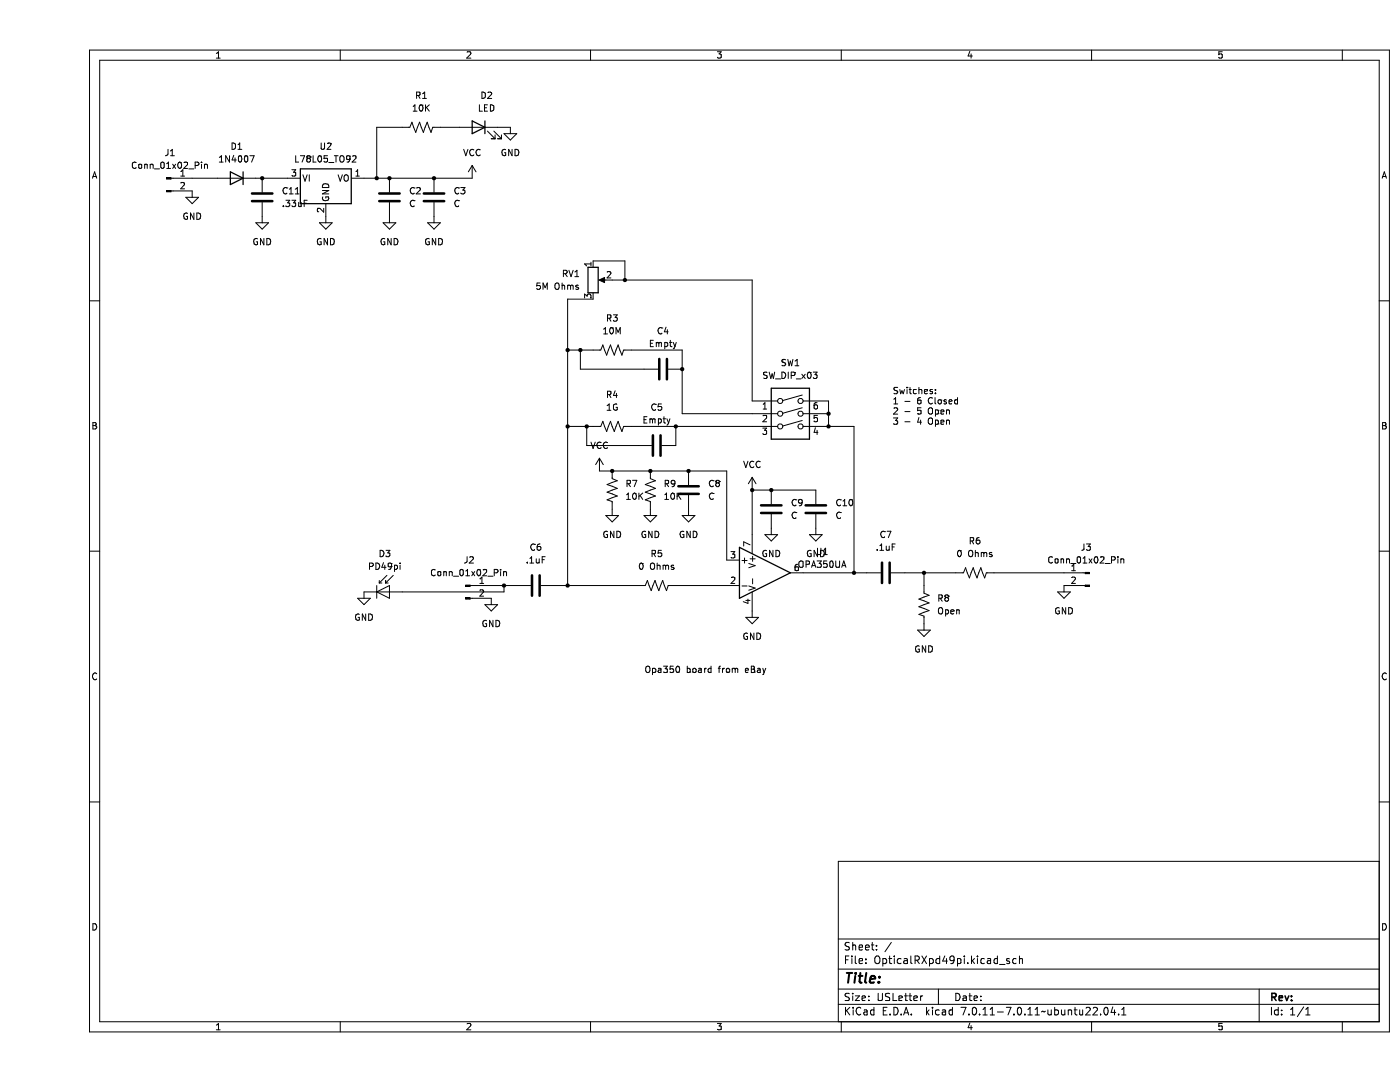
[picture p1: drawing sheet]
(kicad_sch (version 20230121) (generator eeschema)

 (paper "USLetter")

 (lib_symbols
  (symbol "Amplifier_Operational:OPA356xxD" (pin_names (offset 0.127)) (in_bom yes) (on_board yes)
   (property "Reference" "U" (at 0 6.35 0) (effects (font (size 1.27 1.27)) (justify left)))
   (property "Value" "OPA356xxD" (at 0 3.81 0) (effects (font (size 1.27 1.27)) (justify left)))
   (property "Footprint" "Package_SO:SOIC-8_3.9x4.9mm_P1.27mm" (at -2.54 -5.08 0) (effects (font (size 1.27 1.27)) (justify left) hide))
   (property "Datasheet" "http://www.ti.com/lit/ds/symlink/opa356.pdf" (at 3.81 3.81 0) (effects (font (size 1.27 1.27)) hide))
   (symbol "OPA356xxD_0_1"
    (polyline (pts (xy -5.08 5.08) (xy 5.08 0) (xy -5.08 -5.08) (xy -5.08 5.08)) (stroke (width 0.254) (type default)) (fill (type background))))
   (symbol "OPA356xxD_1_1"
    (pin no_connect line (at -2.54 2.54 270) (length 2.54) hide (name "NC" (effects (font (size 1.27 1.27)))) (number "1" (effects (font (size 1.27 1.27)))))
    (pin input line (at -7.62 -2.54 0) (length 2.54) (name "-" (effects (font (size 1.27 1.27)))) (number "2" (effects (font (size 1.27 1.27)))))
    (pin input line (at -7.62 2.54 0) (length 2.54) (name "+" (effects (font (size 1.27 1.27)))) (number "3" (effects (font (size 1.27 1.27)))))
    (pin power_in line (at -2.54 -7.62 90) (length 3.81) (name "V-" (effects (font (size 1.27 1.27)))) (number "4" (effects (font (size 1.27 1.27)))))
    (pin no_connect line (at 0 2.54 270) (length 2.54) hide (name "NC" (effects (font (size 1.27 1.27)))) (number "5" (effects (font (size 1.27 1.27)))))
    (pin output line (at 7.62 0 180) (length 2.54) (name "~" (effects (font (size 1.27 1.27)))) (number "6" (effects (font (size 1.27 1.27)))))
    (pin power_in line (at -2.54 7.62 270) (length 3.81) (name "V+" (effects (font (size 1.27 1.27)))) (number "7" (effects (font (size 1.27 1.27)))))
    (pin no_connect line (at 0 -2.54 90) (length 2.54) hide (name "NC" (effects (font (size 1.27 1.27)))) (number "8" (effects (font (size 1.27 1.27)))))))
  (symbol "Connector:Conn_01x02_Pin" (pin_names (offset 1.016) hide) (in_bom yes) (on_board yes)
   (property "Reference" "J" (at 0 2.54 0) (effects (font (size 1.27 1.27))))
   (property "Value" "Conn_01x02_Pin" (at 0 -5.08 0) (effects (font (size 1.27 1.27))))
   (property "Footprint" "" (at 0 0 0) (effects (font (size 1.27 1.27)) hide))
   (property "Datasheet" "~" (at 0 0 0) (effects (font (size 1.27 1.27)) hide))
   (property "ki_locked" "" (at 0 0 0) (effects (font (size 1.27 1.27))))
   (symbol "Conn_01x02_Pin_1_1"
    (polyline (pts (xy 1.27 -2.54) (xy 0.8636 -2.54)) (stroke (width 0.1524) (type default)) (fill (type none)))
    (polyline (pts (xy 1.27 0) (xy 0.8636 0)) (stroke (width 0.1524) (type default)) (fill (type none)))
    (rectangle (start 0.8636 -2.413) (end 0 -2.667) (stroke (width 0.1524) (type default)) (fill (type outline)))
    (rectangle (start 0.8636 0.127) (end 0 -0.127) (stroke (width 0.1524) (type default)) (fill (type outline)))
    (pin passive line (at 5.08 0 180) (length 3.81) (name "Pin_1" (effects (font (size 1.27 1.27)))) (number "1" (effects (font (size 1.27 1.27)))))
    (pin passive line (at 5.08 -2.54 180) (length 3.81) (name "Pin_2" (effects (font (size 1.27 1.27)))) (number "2" (effects (font (size 1.27 1.27)))))))
  (symbol "Device:C" (pin_numbers hide) (pin_names (offset 0.254)) (in_bom yes) (on_board yes)
   (property "Reference" "C" (at 0.635 2.54 0) (effects (font (size 1.27 1.27)) (justify left)))
   (property "Value" "C" (at 0.635 -2.54 0) (effects (font (size 1.27 1.27)) (justify left)))
   (property "Footprint" "" (at 0.9652 -3.81 0) (effects (font (size 1.27 1.27)) hide))
   (property "Datasheet" "~" (at 0 0 0) (effects (font (size 1.27 1.27)) hide))
   (symbol "C_0_1"
    (polyline (pts (xy -2.032 -0.762) (xy 2.032 -0.762)) (stroke (width 0.508) (type default)) (fill (type none)))
    (polyline (pts (xy -2.032 0.762) (xy 2.032 0.762)) (stroke (width 0.508) (type default)) (fill (type none))))
   (symbol "C_1_1"
    (pin passive line (at 0 3.81 270) (length 2.794) (name "~" (effects (font (size 1.27 1.27)))) (number "1" (effects (font (size 1.27 1.27)))))
    (pin passive line (at 0 -3.81 90) (length 2.794) (name "~" (effects (font (size 1.27 1.27)))) (number "2" (effects (font (size 1.27 1.27)))))))
  (symbol "Device:LED" (pin_numbers hide) (pin_names (offset 1.016) hide) (in_bom yes) (on_board yes)
   (property "Reference" "D" (at 0 2.54 0) (effects (font (size 1.27 1.27))))
   (property "Value" "LED" (at 0 -2.54 0) (effects (font (size 1.27 1.27))))
   (property "Footprint" "" (at 0 0 0) (effects (font (size 1.27 1.27)) hide))
   (property "Datasheet" "~" (at 0 0 0) (effects (font (size 1.27 1.27)) hide))
   (symbol "LED_0_1"
    (polyline (pts (xy -1.27 -1.27) (xy -1.27 1.27)) (stroke (width 0.254) (type default)) (fill (type none)))
    (polyline (pts (xy -1.27 0) (xy 1.27 0)) (stroke (width 0) (type default)) (fill (type none)))
    (polyline (pts (xy 1.27 -1.27) (xy 1.27 1.27) (xy -1.27 0) (xy 1.27 -1.27)) (stroke (width 0.254) (type default)) (fill (type none)))
    (polyline (pts (xy -3.048 -0.762) (xy -4.572 -2.286) (xy -3.81 -2.286) (xy -4.572 -2.286) (xy -4.572 -1.524)) (stroke (width 0) (type default)) (fill (type none)))
    (polyline (pts (xy -1.778 -0.762) (xy -3.302 -2.286) (xy -2.54 -2.286) (xy -3.302 -2.286) (xy -3.302 -1.524)) (stroke (width 0) (type default)) (fill (type none))))
   (symbol "LED_1_1"
    (pin passive line (at -3.81 0 0) (length 2.54) (name "K" (effects (font (size 1.27 1.27)))) (number "1" (effects (font (size 1.27 1.27)))))
    (pin passive line (at 3.81 0 180) (length 2.54) (name "A" (effects (font (size 1.27 1.27)))) (number "2" (effects (font (size 1.27 1.27)))))))
  (symbol "Device:R_Potentiometer" (pin_names (offset 1.016) hide) (in_bom yes) (on_board yes)
   (property "Reference" "RV" (at -4.445 0 90) (effects (font (size 1.27 1.27))))
   (property "Value" "R_Potentiometer" (at -2.54 0 90) (effects (font (size 1.27 1.27))))
   (property "Footprint" "" (at 0 0 0) (effects (font (size 1.27 1.27)) hide))
   (property "Datasheet" "~" (at 0 0 0) (effects (font (size 1.27 1.27)) hide))
   (symbol "R_Potentiometer_0_1"
    (polyline (pts (xy 2.54 0) (xy 1.524 0)) (stroke (width 0) (type default)) (fill (type none)))
    (polyline (pts (xy 1.143 0) (xy 2.286 0.508) (xy 2.286 -0.508) (xy 1.143 0)) (stroke (width 0) (type default)) (fill (type outline)))
    (rectangle (start 1.016 2.54) (end -1.016 -2.54) (stroke (width 0.254) (type default)) (fill (type none))))
   (symbol "R_Potentiometer_1_1"
    (pin passive line (at 0 3.81 270) (length 1.27) (name "1" (effects (font (size 1.27 1.27)))) (number "1" (effects (font (size 1.27 1.27)))))
    (pin passive line (at 3.81 0 180) (length 1.27) (name "2" (effects (font (size 1.27 1.27)))) (number "2" (effects (font (size 1.27 1.27)))))
    (pin passive line (at 0 -3.81 90) (length 1.27) (name "3" (effects (font (size 1.27 1.27)))) (number "3" (effects (font (size 1.27 1.27)))))))
  (symbol "Device:R_US" (pin_numbers hide) (pin_names (offset 0)) (in_bom yes) (on_board yes)
   (property "Reference" "R" (at 2.54 0 90) (effects (font (size 1.27 1.27))))
   (property "Value" "R_US" (at -2.54 0 90) (effects (font (size 1.27 1.27))))
   (property "Footprint" "" (at 1.016 -0.254 90) (effects (font (size 1.27 1.27)) hide))
   (property "Datasheet" "~" (at 0 0 0) (effects (font (size 1.27 1.27)) hide))
   (symbol "R_US_0_1"
    (polyline (pts (xy 0 -2.286) (xy 0 -2.54)) (stroke (width 0) (type default)) (fill (type none)))
    (polyline (pts (xy 0 2.286) (xy 0 2.54)) (stroke (width 0) (type default)) (fill (type none)))
    (polyline (pts (xy 0 -0.762) (xy 1.016 -1.143) (xy 0 -1.524) (xy -1.016 -1.905) (xy 0 -2.286)) (stroke (width 0) (type default)) (fill (type none)))
    (polyline (pts (xy 0 0.762) (xy 1.016 0.381) (xy 0 0) (xy -1.016 -0.381) (xy 0 -0.762)) (stroke (width 0) (type default)) (fill (type none)))
    (polyline (pts (xy 0 2.286) (xy 1.016 1.905) (xy 0 1.524) (xy -1.016 1.143) (xy 0 0.762)) (stroke (width 0) (type default)) (fill (type none))))
   (symbol "R_US_1_1"
    (pin passive line (at 0 3.81 270) (length 1.27) (name "~" (effects (font (size 1.27 1.27)))) (number "1" (effects (font (size 1.27 1.27)))))
    (pin passive line (at 0 -3.81 90) (length 1.27) (name "~" (effects (font (size 1.27 1.27)))) (number "2" (effects (font (size 1.27 1.27)))))))
  (symbol "Diode:1N4007" (pin_numbers hide) (pin_names hide) (in_bom yes) (on_board yes)
   (property "Reference" "D" (at 0 2.54 0) (effects (font (size 1.27 1.27))))
   (property "Value" "1N4007" (at 0 -2.54 0) (effects (font (size 1.27 1.27))))
   (property "Footprint" "Diode_THT:D_DO-41_SOD81_P10.16mm_Horizontal" (at 0 -4.445 0) (effects (font (size 1.27 1.27)) hide))
   (property "Datasheet" "http://www.vishay.com/docs/88503/1n4001.pdf" (at 0 0 0) (effects (font (size 1.27 1.27)) hide))
   (property "Sim.Device" "D" (at 0 0 0) (effects (font (size 1.27 1.27)) hide))
   (property "Sim.Pins" "1=K 2=A" (at 0 0 0) (effects (font (size 1.27 1.27)) hide))
   (symbol "1N4007_0_1"
    (polyline (pts (xy -1.27 1.27) (xy -1.27 -1.27)) (stroke (width 0.254) (type default)) (fill (type none)))
    (polyline (pts (xy 1.27 0) (xy -1.27 0)) (stroke (width 0) (type default)) (fill (type none)))
    (polyline (pts (xy 1.27 1.27) (xy 1.27 -1.27) (xy -1.27 0) (xy 1.27 1.27)) (stroke (width 0.254) (type default)) (fill (type none))))
   (symbol "1N4007_1_1"
    (pin passive line (at -3.81 0 0) (length 2.54) (name "K" (effects (font (size 1.27 1.27)))) (number "1" (effects (font (size 1.27 1.27)))))
    (pin passive line (at 3.81 0 180) (length 2.54) (name "A" (effects (font (size 1.27 1.27)))) (number "2" (effects (font (size 1.27 1.27)))))))
  (symbol "Regulator_Linear:L78L05_TO92" (pin_names (offset 0.254)) (in_bom yes) (on_board yes)
   (property "Reference" "U" (at -3.81 3.175 0) (effects (font (size 1.27 1.27))))
   (property "Value" "L78L05_TO92" (at 0 3.175 0) (effects (font (size 1.27 1.27)) (justify left)))
   (property "Footprint" "Package_TO_SOT_THT:TO-92_Inline" (at 0 5.715 0) (effects (font (size 1.27 1.27) italic) hide))
   (property "Datasheet" "http://www.st.com/content/ccc/resource/technical/document/datasheet/15/55/e5/aa/23/5b/43/fd/CD00000446.pdf/files/CD00000446.pdf/jcr:content/translations/en.CD00000446.pdf" (at 0 -1.27 0) (effects (font (size 1.27 1.27)) hide))
   (symbol "L78L05_TO92_0_1"
    (rectangle (start -5.08 -5.08) (end 5.08 1.905) (stroke (width 0.254) (type default)) (fill (type background))))
   (symbol "L78L05_TO92_1_1"
    (pin power_out line (at 7.62 0 180) (length 2.54) (name "VO" (effects (font (size 1.27 1.27)))) (number "1" (effects (font (size 1.27 1.27)))))
    (pin power_in line (at 0 -7.62 90) (length 2.54) (name "GND" (effects (font (size 1.27 1.27)))) (number "2" (effects (font (size 1.27 1.27)))))
    (pin power_in line (at -7.62 0 0) (length 2.54) (name "VI" (effects (font (size 1.27 1.27)))) (number "3" (effects (font (size 1.27 1.27)))))))
  (symbol "Sensor_Optical:BPW82" (pin_numbers hide) (pin_names hide) (in_bom yes) (on_board yes)
   (property "Reference" "D" (at 0.508 1.778 0) (effects (font (size 1.27 1.27)) (justify left)))
   (property "Value" "BPW82" (at -1.016 -2.794 0) (effects (font (size 1.27 1.27))))
   (property "Footprint" "OptoDevice:Osram_BPW82" (at 0 4.445 0) (effects (font (size 1.27 1.27)) hide))
   (property "Datasheet" "http://www.vishay.com/docs/81529/bpw82.pdf" (at -1.27 0 0) (effects (font (size 1.27 1.27)) hide))
   (symbol "BPW82_0_1"
    (polyline (pts (xy -2.54 1.27) (xy -2.54 -1.27)) (stroke (width 0.1524) (type default)) (fill (type none)))
    (polyline (pts (xy -2.032 1.778) (xy -1.524 1.778)) (stroke (width 0) (type default)) (fill (type none)))
    (polyline (pts (xy 0 0) (xy -2.54 0)) (stroke (width 0) (type default)) (fill (type none)))
    (polyline (pts (xy 0 1.27) (xy 0 -1.27)) (stroke (width 0) (type default)) (fill (type none)))
    (polyline (pts (xy -0.508 3.302) (xy -2.032 1.778) (xy -2.032 2.286)) (stroke (width 0) (type default)) (fill (type none)))
    (polyline (pts (xy 0 1.27) (xy -2.54 0) (xy 0 -1.27)) (stroke (width 0) (type default)) (fill (type none)))
    (polyline (pts (xy 0.762 3.302) (xy -0.762 1.778) (xy -0.762 2.286) (xy -0.762 1.778) (xy -0.254 1.778)) (stroke (width 0) (type default)) (fill (type none))))
   (symbol "BPW82_1_1"
    (pin passive line (at -5.08 0 0) (length 2.54) (name "K" (effects (font (size 1.27 1.27)))) (number "1" (effects (font (size 1.27 1.27)))))
    (pin passive line (at 2.54 0 180) (length 2.54) (name "A" (effects (font (size 1.27 1.27)))) (number "2" (effects (font (size 1.27 1.27)))))))
  (symbol "Switch:SW_DIP_x03" (pin_names (offset 0) hide) (in_bom yes) (on_board yes)
   (property "Reference" "SW" (at 0 6.35 0) (effects (font (size 1.27 1.27))))
   (property "Value" "SW_DIP_x03" (at 0 -6.35 0) (effects (font (size 1.27 1.27))))
   (property "Footprint" "" (at 0 -2.54 0) (effects (font (size 1.27 1.27)) hide))
   (property "Datasheet" "~" (at 0 -2.54 0) (effects (font (size 1.27 1.27)) hide))
   (symbol "SW_DIP_x03_0_0"
    (circle (center -2.032 -2.54) (radius 0.508) (stroke (width 0) (type default)) (fill (type none)))
    (circle (center -2.032 0) (radius 0.508) (stroke (width 0) (type default)) (fill (type none)))
    (circle (center -2.032 2.54) (radius 0.508) (stroke (width 0) (type default)) (fill (type none)))
    (polyline (pts (xy -1.524 -2.413) (xy 2.3622 -1.3716)) (stroke (width 0) (type default)) (fill (type none)))
    (polyline (pts (xy -1.524 0.127) (xy 2.3622 1.1684)) (stroke (width 0) (type default)) (fill (type none)))
    (polyline (pts (xy -1.524 2.667) (xy 2.3622 3.7084)) (stroke (width 0) (type default)) (fill (type none)))
    (circle (center 2.032 -2.54) (radius 0.508) (stroke (width 0) (type default)) (fill (type none)))
    (circle (center 2.032 0) (radius 0.508) (stroke (width 0) (type default)) (fill (type none)))
    (circle (center 2.032 2.54) (radius 0.508) (stroke (width 0) (type default)) (fill (type none))))
   (symbol "SW_DIP_x03_0_1"
    (rectangle (start -3.81 5.08) (end 3.81 -5.08) (stroke (width 0.254) (type default)) (fill (type background))))
   (symbol "SW_DIP_x03_1_1"
    (pin passive line (at -7.62 2.54 0) (length 5.08) (name "~" (effects (font (size 1.27 1.27)))) (number "1" (effects (font (size 1.27 1.27)))))
    (pin passive line (at -7.62 0 0) (length 5.08) (name "~" (effects (font (size 1.27 1.27)))) (number "2" (effects (font (size 1.27 1.27)))))
    (pin passive line (at -7.62 -2.54 0) (length 5.08) (name "~" (effects (font (size 1.27 1.27)))) (number "3" (effects (font (size 1.27 1.27)))))
    (pin passive line (at 7.62 -2.54 180) (length 5.08) (name "~" (effects (font (size 1.27 1.27)))) (number "4" (effects (font (size 1.27 1.27)))))
    (pin passive line (at 7.62 0 180) (length 5.08) (name "~" (effects (font (size 1.27 1.27)))) (number "5" (effects (font (size 1.27 1.27)))))
    (pin passive line (at 7.62 2.54 180) (length 5.08) (name "~" (effects (font (size 1.27 1.27)))) (number "6" (effects (font (size 1.27 1.27)))))))
  (symbol "power:GND" (power) (pin_names (offset 0)) (in_bom yes) (on_board yes)
   (property "Reference" "#PWR" (at 0 -6.35 0) (effects (font (size 1.27 1.27)) hide))
   (property "Value" "GND" (at 0 -3.81 0) (effects (font (size 1.27 1.27))))
   (property "Footprint" "" (at 0 0 0) (effects (font (size 1.27 1.27)) hide))
   (property "Datasheet" "" (at 0 0 0) (effects (font (size 1.27 1.27)) hide))
   (symbol "GND_0_1"
    (polyline (pts (xy 0 0) (xy 0 -1.27) (xy 1.27 -1.27) (xy 0 -2.54) (xy -1.27 -1.27) (xy 0 -1.27)) (stroke (width 0) (type default)) (fill (type none))))
   (symbol "GND_1_1"
    (pin power_in line (at 0 0 270) (length 0) hide (name "GND" (effects (font (size 1.27 1.27)))) (number "1" (effects (font (size 1.27 1.27)))))))
  (symbol "power:VCC" (power) (pin_names (offset 0)) (in_bom yes) (on_board yes)
   (property "Reference" "#PWR" (at 0 -3.81 0) (effects (font (size 1.27 1.27)) hide))
   (property "Value" "VCC" (at 0 3.81 0) (effects (font (size 1.27 1.27))))
   (property "Footprint" "" (at 0 0 0) (effects (font (size 1.27 1.27)) hide))
   (property "Datasheet" "" (at 0 0 0) (effects (font (size 1.27 1.27)) hide))
   (symbol "VCC_0_1"
    (polyline (pts (xy -0.762 1.27) (xy 0 2.54)) (stroke (width 0) (type default)) (fill (type none)))
    (polyline (pts (xy 0 0) (xy 0 2.54)) (stroke (width 0) (type default)) (fill (type none)))
    (polyline (pts (xy 0 2.54) (xy 0.762 1.27)) (stroke (width 0) (type default)) (fill (type none))))
   (symbol "VCC_1_1"
    (pin power_in line (at 0 0 90) (length 0) hide (name "VCC" (effects (font (size 1.27 1.27)))) (number "1" (effects (font (size 1.27 1.27))))))))

 (junction (at 92.71 116.84) (diameter 0) (color 0 0 0 0))
 (junction (at 146.05 97.79) (diameter 0) (color 0 0 0 0))
 (junction (at 67.31 35.56) (diameter 0) (color 0 0 0 0))
 (junction (at 44.45 35.56) (diameter 0) (color 0 0 0 0))
 (junction (at 109.22 85.09) (diameter 0) (color 0 0 0 0))
 (junction (at 162.56 114.3) (diameter 0) (color 0 0 0 0))
 (junction (at 105.41 85.09) (diameter 0) (color 0 0 0 0))
 (junction (at 176.53 114.3) (diameter 0) (color 0 0 0 0))
 (junction (at 116.84 55.88) (diameter 0) (color 0 0 0 0))
 (junction (at 105.41 116.84) (diameter 0) (color 0 0 0 0))
 (junction (at 157.48 85.09) (diameter 0) (color 0 0 0 0))
 (junction (at 129.54 93.98) (diameter 0) (color 0 0 0 0))
 (junction (at 128.27 73.66) (diameter 0) (color 0 0 0 0))
 (junction (at 69.85 35.56) (diameter 0) (color 0 0 0 0))
 (junction (at 114.3 93.98) (diameter 0) (color 0 0 0 0))
 (junction (at 107.95 69.85) (diameter 0) (color 0 0 0 0))
 (junction (at 78.74 35.56) (diameter 0) (color 0 0 0 0))
 (junction (at 142.24 97.79) (diameter 0) (color 0 0 0 0))
 (junction (at 105.41 69.85) (diameter 0) (color 0 0 0 0))
 (junction (at 127 85.09) (diameter 0) (color 0 0 0 0))
 (junction (at 157.48 82.55) (diameter 0) (color 0 0 0 0))
 (junction (at 121.92 93.98) (diameter 0) (color 0 0 0 0))

 (wire (pts (xy 118.11 85.09) (xy 127 85.09)) (stroke (width 0) (type default)))
 (wire (pts (xy 116.84 52.07) (xy 116.84 55.88)) (stroke (width 0) (type default)))
 (wire (pts (xy 157.48 82.55) (xy 157.48 85.09)) (stroke (width 0) (type default)))
 (wire (pts (xy 152.4 114.3) (xy 162.56 114.3)) (stroke (width 0) (type default)))
 (wire (pts (xy 190.5 114.3) (xy 204.47 114.3)) (stroke (width 0) (type default)))
 (wire (pts (xy 105.41 116.84) (xy 119.38 116.84)) (stroke (width 0) (type default)))
 (wire (pts (xy 127 116.84) (xy 137.16 116.84)) (stroke (width 0) (type default)))
 (wire (pts (xy 92.71 118.11) (xy 92.71 116.84)) (stroke (width 0) (type default)))
 (wire (pts (xy 91.44 25.4) (xy 93.98 25.4)) (stroke (width 0) (type default)))
 (wire (pts (xy 109.22 88.9) (xy 109.22 85.09)) (stroke (width 0) (type default)))
 (wire (pts (xy 107.95 73.66) (xy 107.95 69.85)) (stroke (width 0) (type default)))
 (wire (pts (xy 142.24 97.79) (xy 142.24 106.68)) (stroke (width 0) (type default)))
 (wire (pts (xy 116.84 55.88) (xy 114.3 55.88)) (stroke (width 0) (type default)))
 (wire (pts (xy 110.49 69.85) (xy 107.95 69.85)) (stroke (width 0) (type default)))
 (wire (pts (xy 110.49 52.07) (xy 116.84 52.07)) (stroke (width 0) (type default)))
 (wire (pts (xy 137.16 111.76) (xy 137.16 93.98)) (stroke (width 0) (type default)))
 (wire (pts (xy 176.53 114.3) (xy 182.88 114.3)) (stroke (width 0) (type default)))
 (wire (pts (xy 176.53 114.3) (xy 176.53 116.84)) (stroke (width 0) (type default)))
 (wire (pts (xy 43.18 35.56) (xy 44.45 35.56)) (stroke (width 0) (type default)))
 (wire (pts (xy 172.72 114.3) (xy 176.53 114.3)) (stroke (width 0) (type default)))
 (wire (pts (xy 119.38 88.9) (xy 109.22 88.9)) (stroke (width 0) (type default)))
 (wire (pts (xy 64.77 35.56) (xy 67.31 35.56)) (stroke (width 0) (type default)))
 (wire (pts (xy 92.71 116.84) (xy 95.25 116.84)) (stroke (width 0) (type default)))
 (wire (pts (xy 118.11 69.85) (xy 128.27 69.85)) (stroke (width 0) (type default)))
 (wire (pts (xy 110.49 85.09) (xy 109.22 85.09)) (stroke (width 0) (type default)))
 (wire (pts (xy 162.56 114.3) (xy 165.1 114.3)) (stroke (width 0) (type default)))
 (wire (pts (xy 127 85.09) (xy 142.24 85.09)) (stroke (width 0) (type default)))
 (wire (pts (xy 90.17 116.84) (xy 92.71 116.84)) (stroke (width 0) (type default)))
 (wire (pts (xy 69.85 35.56) (xy 78.74 35.56)) (stroke (width 0) (type default)))
 (wire (pts (xy 78.74 35.56) (xy 86.36 35.56)) (stroke (width 0) (type default)))
 (wire (pts (xy 146.05 97.79) (xy 154.94 97.79)) (stroke (width 0) (type default)))
 (wire (pts (xy 109.22 85.09) (xy 105.41 85.09)) (stroke (width 0) (type default)))
 (wire (pts (xy 105.41 69.85) (xy 105.41 85.09)) (stroke (width 0) (type default)))
 (wire (pts (xy 120.65 73.66) (xy 107.95 73.66)) (stroke (width 0) (type default)))
 (wire (pts (xy 67.31 25.4) (xy 67.31 35.56)) (stroke (width 0) (type default)))
 (wire (pts (xy 142.24 55.88) (xy 116.84 55.88)) (stroke (width 0) (type default)))
 (wire (pts (xy 128.27 82.55) (xy 128.27 73.66)) (stroke (width 0) (type default)))
 (wire (pts (xy 105.41 85.09) (xy 105.41 116.84)) (stroke (width 0) (type default)))
 (wire (pts (xy 102.87 116.84) (xy 105.41 116.84)) (stroke (width 0) (type default)))
 (wire (pts (xy 121.92 93.98) (xy 129.54 93.98)) (stroke (width 0) (type default)))
 (wire (pts (xy 67.31 35.56) (xy 69.85 35.56)) (stroke (width 0) (type default)))
 (wire (pts (xy 111.76 93.98) (xy 114.3 93.98)) (stroke (width 0) (type default)))
 (wire (pts (xy 128.27 69.85) (xy 128.27 73.66)) (stroke (width 0) (type default)))
 (wire (pts (xy 157.48 80.01) (xy 157.48 82.55)) (stroke (width 0) (type default)))
 (wire (pts (xy 107.95 69.85) (xy 105.41 69.85)) (stroke (width 0) (type default)))
 (wire (pts (xy 72.39 118.11) (xy 92.71 118.11)) (stroke (width 0) (type default)))
 (wire (pts (xy 142.24 97.79) (xy 146.05 97.79)) (stroke (width 0) (type default)))
 (wire (pts (xy 137.16 93.98) (xy 129.54 93.98)) (stroke (width 0) (type default)))
 (wire (pts (xy 142.24 82.55) (xy 128.27 82.55)) (stroke (width 0) (type default)))
 (wire (pts (xy 30.48 35.56) (xy 35.56 35.56)) (stroke (width 0) (type default)))
 (wire (pts (xy 80.01 25.4) (xy 83.82 25.4)) (stroke (width 0) (type default)))
 (wire (pts (xy 44.45 35.56) (xy 49.53 35.56)) (stroke (width 0) (type default)))
 (wire (pts (xy 114.3 93.98) (xy 121.92 93.98)) (stroke (width 0) (type default)))
 (wire (pts (xy 105.41 59.69) (xy 105.41 69.85)) (stroke (width 0) (type default)))
 (wire (pts (xy 162.56 85.09) (xy 162.56 114.3)) (stroke (width 0) (type default)))
 (wire (pts (xy 157.48 85.09) (xy 162.56 85.09)) (stroke (width 0) (type default)))
 (wire (pts (xy 110.49 59.69) (xy 105.41 59.69)) (stroke (width 0) (type default)))
 (wire (pts (xy 72.39 25.4) (xy 67.31 25.4)) (stroke (width 0) (type default)))
 (wire (pts (xy 127 85.09) (xy 127 88.9)) (stroke (width 0) (type default)))
 (wire (pts (xy 142.24 80.01) (xy 142.24 55.88)) (stroke (width 0) (type default)))

 (text "Switches:\n1 - 6 Closed\n2 - 5 Open\n3 - 4 Open" (at 170.18 85.09 0) (effects (font (size 1.27 1.27)) (justify left bottom)))
 (text "Opa350 board from eBay" (at 120.65 134.62 0) (effects (font (size 1.27 1.27)) (justify left bottom)))

 (symbol (lib_id "Device:R_US") (at 176.53 120.65 0) (unit 1) (in_bom yes) (on_board yes) (dnp no) (fields_autoplaced)
  (property "Reference" "R8" (at 179.07 119.38 0) (effects (font (size 1.27 1.27)) (justify left)))
  (property "Value" "Open" (at 179.07 121.92 0) (effects (font (size 1.27 1.27)) (justify left)))
  (property "Footprint" "" (at 177.546 120.904 90) (effects (font (size 1.27 1.27)) hide))
  (property "Datasheet" "~" (at 176.53 120.65 0) (effects (font (size 1.27 1.27)) hide)) (pin "1") (pin "2"))

 (symbol (lib_id "Device:R_US") (at 76.2 25.4 270) (unit 1) (in_bom yes) (on_board yes) (dnp no) (fields_autoplaced)
  (property "Reference" "R1" (at 76.2 19.05 90) (effects (font (size 1.27 1.27))))
  (property "Value" "10K" (at 76.2 21.59 90) (effects (font (size 1.27 1.27))))
  (property "Footprint" "" (at 75.946 26.416 90) (effects (font (size 1.27 1.27)) hide))
  (property "Datasheet" "~" (at 76.2 25.4 0) (effects (font (size 1.27 1.27)) hide)) (pin "1") (pin "2"))

 (symbol (lib_id "power:GND") (at 90.17 119.38 0) (unit 1) (in_bom yes) (on_board yes) (dnp no) (fields_autoplaced)
  (property "Reference" "#PWR09" (at 90.17 125.73 0) (effects (font (size 1.27 1.27)) hide))
  (property "Value" "GND" (at 90.17 124.46 0) (effects (font (size 1.27 1.27))))
  (property "Footprint" "" (at 90.17 119.38 0) (effects (font (size 1.27 1.27)) hide))
  (property "Datasheet" "" (at 90.17 119.38 0) (effects (font (size 1.27 1.27)) hide)) (pin "1"))

 (symbol (lib_id "Device:C") (at 129.54 97.79 0) (unit 1) (in_bom yes) (on_board yes) (dnp no) (fields_autoplaced)
  (property "Reference" "C8" (at 133.35 96.52 0) (effects (font (size 1.27 1.27)) (justify left)))
  (property "Value" "C" (at 133.35 99.06 0) (effects (font (size 1.27 1.27)) (justify left)))
  (property "Footprint" "" (at 130.5052 101.6 0) (effects (font (size 1.27 1.27)) hide))
  (property "Datasheet" "~" (at 129.54 97.79 0) (effects (font (size 1.27 1.27)) hide)) (pin "2") (pin "1"))

 (symbol (lib_id "Amplifier_Operational:OPA356xxD") (at 144.78 114.3 0) (unit 1) (in_bom yes) (on_board yes) (dnp no) (fields_autoplaced)
  (property "Reference" "U1" (at 156.21 110.1091 0) (effects (font (size 1.27 1.27))))
  (property "Value" "OPA350UA" (at 156.21 112.6491 0) (effects (font (size 1.27 1.27))))
  (property "Footprint" "Package_SO:SOIC-8_3.9x4.9mm_P1.27mm" (at 142.24 119.38 0) (effects (font (size 1.27 1.27)) (justify left) hide))
  (property "Datasheet" "http://www.ti.com/lit/ds/symlink/opa356.pdf" (at 148.59 110.49 0) (effects (font (size 1.27 1.27)) hide)) (pin "5") (pin "1") (pin "4") (pin "6") (pin "3") (pin "8") (pin "7") (pin "2"))

 (symbol (lib_id "power:GND") (at 154.94 105.41 0) (unit 1) (in_bom yes) (on_board yes) (dnp no) (fields_autoplaced)
  (property "Reference" "#PWR015" (at 154.94 111.76 0) (effects (font (size 1.27 1.27)) hide))
  (property "Value" "GND" (at 154.94 110.49 0) (effects (font (size 1.27 1.27))))
  (property "Footprint" "" (at 154.94 105.41 0) (effects (font (size 1.27 1.27)) hide))
  (property "Datasheet" "" (at 154.94 105.41 0) (effects (font (size 1.27 1.27)) hide)) (pin "1"))

 (symbol (lib_id "power:VCC") (at 86.36 35.56 0) (unit 1) (in_bom yes) (on_board yes) (dnp no) (fields_autoplaced)
  (property "Reference" "#PWR017" (at 86.36 39.37 0) (effects (font (size 1.27 1.27)) hide))
  (property "Value" "VCC" (at 86.36 30.48 0) (effects (font (size 1.27 1.27))))
  (property "Footprint" "" (at 86.36 35.56 0) (effects (font (size 1.27 1.27)) hide))
  (property "Datasheet" "" (at 86.36 35.56 0) (effects (font (size 1.27 1.27)) hide)) (pin "1"))

 (symbol (lib_id "power:GND") (at 176.53 124.46 0) (unit 1) (in_bom yes) (on_board yes) (dnp no) (fields_autoplaced)
  (property "Reference" "#PWR011" (at 176.53 130.81 0) (effects (font (size 1.27 1.27)) hide))
  (property "Value" "GND" (at 176.53 129.54 0) (effects (font (size 1.27 1.27))))
  (property "Footprint" "" (at 176.53 124.46 0) (effects (font (size 1.27 1.27)) hide))
  (property "Datasheet" "" (at 176.53 124.46 0) (effects (font (size 1.27 1.27)) hide)) (pin "1"))

 (symbol (lib_id "Device:R_US") (at 186.69 114.3 270) (unit 1) (in_bom yes) (on_board yes) (dnp no) (fields_autoplaced)
  (property "Reference" "R6" (at 186.69 107.95 90) (effects (font (size 1.27 1.27))))
  (property "Value" "0 Ohms" (at 186.69 110.49 90) (effects (font (size 1.27 1.27))))
  (property "Footprint" "" (at 186.436 115.316 90) (effects (font (size 1.27 1.27)) hide))
  (property "Datasheet" "~" (at 186.69 114.3 0) (effects (font (size 1.27 1.27)) hide)) (pin "1") (pin "2"))

 (symbol (lib_id "power:GND") (at 44.45 43.18 0) (unit 1) (in_bom yes) (on_board yes) (dnp no) (fields_autoplaced)
  (property "Reference" "#PWR016" (at 44.45 49.53 0) (effects (font (size 1.27 1.27)) hide))
  (property "Value" "GND" (at 44.45 48.26 0) (effects (font (size 1.27 1.27))))
  (property "Footprint" "" (at 44.45 43.18 0) (effects (font (size 1.27 1.27)) hide))
  (property "Datasheet" "" (at 44.45 43.18 0) (effects (font (size 1.27 1.27)) hide)) (pin "1"))

 (symbol (lib_id "power:GND") (at 93.98 25.4 0) (unit 1) (in_bom yes) (on_board yes) (dnp no) (fields_autoplaced)
  (property "Reference" "#PWR02" (at 93.98 31.75 0) (effects (font (size 1.27 1.27)) hide))
  (property "Value" "GND" (at 93.98 30.48 0) (effects (font (size 1.27 1.27))))
  (property "Footprint" "" (at 93.98 25.4 0) (effects (font (size 1.27 1.27)) hide))
  (property "Datasheet" "" (at 93.98 25.4 0) (effects (font (size 1.27 1.27)) hide)) (pin "1"))

 (symbol (lib_id "power:GND") (at 121.92 101.6 0) (unit 1) (in_bom yes) (on_board yes) (dnp no) (fields_autoplaced)
  (property "Reference" "#PWR06" (at 121.92 107.95 0) (effects (font (size 1.27 1.27)) hide))
  (property "Value" "GND" (at 121.92 106.68 0) (effects (font (size 1.27 1.27))))
  (property "Footprint" "" (at 121.92 101.6 0) (effects (font (size 1.27 1.27)) hide))
  (property "Datasheet" "" (at 121.92 101.6 0) (effects (font (size 1.27 1.27)) hide)) (pin "1"))

 (symbol (lib_id "Device:LED") (at 87.63 25.4 0) (mirror y) (unit 1) (in_bom yes) (on_board yes) (dnp no)
  (property "Reference" "D2" (at 89.2175 19.05 0) (effects (font (size 1.27 1.27))))
  (property "Value" "LED" (at 89.2175 21.59 0) (effects (font (size 1.27 1.27))))
  (property "Footprint" "" (at 87.63 25.4 0) (effects (font (size 1.27 1.27)) hide))
  (property "Datasheet" "~" (at 87.63 25.4 0) (effects (font (size 1.27 1.27)) hide)) (pin "1") (pin "2"))

 (symbol (lib_id "Connector:Conn_01x02_Pin") (at 25.4 35.56 0) (unit 1) (in_bom yes) (on_board yes) (dnp no) (fields_autoplaced)
  (property "Reference" "J1" (at 26.035 30.48 0) (effects (font (size 1.27 1.27))))
  (property "Value" "Conn_01x02_Pin" (at 26.035 33.02 0) (effects (font (size 1.27 1.27))))
  (property "Footprint" "" (at 25.4 35.56 0) (effects (font (size 1.27 1.27)) hide))
  (property "Datasheet" "~" (at 25.4 35.56 0) (effects (font (size 1.27 1.27)) hide)) (pin "1") (pin "2"))

 (symbol (lib_id "Device:R_US") (at 114.3 69.85 270) (unit 1) (in_bom yes) (on_board yes) (dnp no) (fields_autoplaced)
  (property "Reference" "R3" (at 114.3 63.5 90) (effects (font (size 1.27 1.27))))
  (property "Value" "10M" (at 114.3 66.04 90) (effects (font (size 1.27 1.27))))
  (property "Footprint" "" (at 114.046 70.866 90) (effects (font (size 1.27 1.27)) hide))
  (property "Datasheet" "~" (at 114.3 69.85 0) (effects (font (size 1.27 1.27)) hide)) (pin "1") (pin "2"))

 (symbol (lib_id "Device:C") (at 123.19 88.9 90) (unit 1) (in_bom yes) (on_board yes) (dnp no) (fields_autoplaced)
  (property "Reference" "C5" (at 123.19 81.28 90) (effects (font (size 1.27 1.27))))
  (property "Value" "Empty" (at 123.19 83.82 90) (effects (font (size 1.27 1.27))))
  (property "Footprint" "" (at 127 87.9348 0) (effects (font (size 1.27 1.27)) hide))
  (property "Datasheet" "~" (at 123.19 88.9 0) (effects (font (size 1.27 1.27)) hide)) (pin "2") (pin "1"))

 (symbol (lib_id "Device:R_US") (at 121.92 97.79 0) (unit 1) (in_bom yes) (on_board yes) (dnp no) (fields_autoplaced)
  (property "Reference" "R9" (at 124.46 96.52 0) (effects (font (size 1.27 1.27)) (justify left)))
  (property "Value" "10K" (at 124.46 99.06 0) (effects (font (size 1.27 1.27)) (justify left)))
  (property "Footprint" "" (at 122.936 98.044 90) (effects (font (size 1.27 1.27)) hide))
  (property "Datasheet" "~" (at 121.92 97.79 0) (effects (font (size 1.27 1.27)) hide)) (pin "1") (pin "2"))

 (symbol (lib_id "power:GND") (at 64.77 118.11 0) (unit 1) (in_bom yes) (on_board yes) (dnp no) (fields_autoplaced)
  (property "Reference" "#PWR019" (at 64.77 124.46 0) (effects (font (size 1.27 1.27)) hide))
  (property "Value" "GND" (at 64.77 123.19 0) (effects (font (size 1.27 1.27))))
  (property "Footprint" "" (at 64.77 118.11 0) (effects (font (size 1.27 1.27)) hide))
  (property "Datasheet" "" (at 64.77 118.11 0) (effects (font (size 1.27 1.27)) hide)) (pin "1"))

 (symbol (lib_id "Diode:1N4007") (at 39.37 35.56 0) (mirror y) (unit 1) (in_bom yes) (on_board yes) (dnp no)
  (property "Reference" "D1" (at 39.37 29.21 0) (effects (font (size 1.27 1.27))))
  (property "Value" "1N4007" (at 39.37 31.75 0) (effects (font (size 1.27 1.27))))
  (property "Footprint" "Diode_THT:D_DO-41_SOD81_P10.16mm_Horizontal" (at 39.37 40.005 0) (effects (font (size 1.27 1.27)) hide))
  (property "Datasheet" "http://www.vishay.com/docs/88503/1n4001.pdf" (at 39.37 35.56 0) (effects (font (size 1.27 1.27)) hide))
  (property "Sim.Device" "D" (at 39.37 35.56 0) (effects (font (size 1.27 1.27)) hide))
  (property "Sim.Pins" "1=K 2=A" (at 39.37 35.56 0) (effects (font (size 1.27 1.27)) hide)) (pin "2") (pin "1"))

 (symbol (lib_id "power:GND") (at 78.74 43.18 0) (unit 1) (in_bom yes) (on_board yes) (dnp no) (fields_autoplaced)
  (property "Reference" "#PWR03" (at 78.74 49.53 0) (effects (font (size 1.27 1.27)) hide))
  (property "Value" "GND" (at 78.74 48.26 0) (effects (font (size 1.27 1.27))))
  (property "Footprint" "" (at 78.74 43.18 0) (effects (font (size 1.27 1.27)) hide))
  (property "Datasheet" "" (at 78.74 43.18 0) (effects (font (size 1.27 1.27)) hide)) (pin "1"))

 (symbol (lib_id "Device:C") (at 154.94 101.6 0) (unit 1) (in_bom yes) (on_board yes) (dnp no) (fields_autoplaced)
  (property "Reference" "C10" (at 158.75 100.33 0) (effects (font (size 1.27 1.27)) (justify left)))
  (property "Value" "C" (at 158.75 102.87 0) (effects (font (size 1.27 1.27)) (justify left)))
  (property "Footprint" "" (at 155.9052 105.41 0) (effects (font (size 1.27 1.27)) hide))
  (property "Datasheet" "~" (at 154.94 101.6 0) (effects (font (size 1.27 1.27)) hide)) (pin "2") (pin "1"))

 (symbol (lib_id "Device:C") (at 78.74 39.37 0) (unit 1) (in_bom yes) (on_board yes) (dnp no) (fields_autoplaced)
  (property "Reference" "C3" (at 82.55 38.1 0) (effects (font (size 1.27 1.27)) (justify left)))
  (property "Value" "C" (at 82.55 40.64 0) (effects (font (size 1.27 1.27)) (justify left)))
  (property "Footprint" "" (at 79.7052 43.18 0) (effects (font (size 1.27 1.27)) hide))
  (property "Datasheet" "~" (at 78.74 39.37 0) (effects (font (size 1.27 1.27)) hide)) (pin "2") (pin "1"))

 (symbol (lib_id "Device:C") (at 44.45 39.37 0) (unit 1) (in_bom yes) (on_board yes) (dnp no) (fields_autoplaced)
  (property "Reference" "C11" (at 48.26 38.1 0) (effects (font (size 1.27 1.27)) (justify left)))
  (property "Value" ".33uF" (at 48.26 40.64 0) (effects (font (size 1.27 1.27)) (justify left)))
  (property "Footprint" "" (at 45.4152 43.18 0) (effects (font (size 1.27 1.27)) hide))
  (property "Datasheet" "~" (at 44.45 39.37 0) (effects (font (size 1.27 1.27)) hide)) (pin "2") (pin "1"))

 (symbol (lib_id "power:GND") (at 114.3 101.6 0) (unit 1) (in_bom yes) (on_board yes) (dnp no) (fields_autoplaced)
  (property "Reference" "#PWR07" (at 114.3 107.95 0) (effects (font (size 1.27 1.27)) hide))
  (property "Value" "GND" (at 114.3 106.68 0) (effects (font (size 1.27 1.27))))
  (property "Footprint" "" (at 114.3 101.6 0) (effects (font (size 1.27 1.27)) hide))
  (property "Datasheet" "" (at 114.3 101.6 0) (effects (font (size 1.27 1.27)) hide)) (pin "1"))

 (symbol (lib_id "power:GND") (at 129.54 101.6 0) (unit 1) (in_bom yes) (on_board yes) (dnp no) (fields_autoplaced)
  (property "Reference" "#PWR05" (at 129.54 107.95 0) (effects (font (size 1.27 1.27)) hide))
  (property "Value" "GND" (at 129.54 106.68 0) (effects (font (size 1.27 1.27))))
  (property "Footprint" "" (at 129.54 101.6 0) (effects (font (size 1.27 1.27)) hide))
  (property "Datasheet" "" (at 129.54 101.6 0) (effects (font (size 1.27 1.27)) hide)) (pin "1"))

 (symbol (lib_id "Device:R_US") (at 123.19 116.84 270) (unit 1) (in_bom yes) (on_board yes) (dnp no) (fields_autoplaced)
  (property "Reference" "R5" (at 123.19 110.49 90) (effects (font (size 1.27 1.27))))
  (property "Value" "0 Ohms" (at 123.19 113.03 90) (effects (font (size 1.27 1.27))))
  (property "Footprint" "" (at 122.936 117.856 90) (effects (font (size 1.27 1.27)) hide))
  (property "Datasheet" "~" (at 123.19 116.84 0) (effects (font (size 1.27 1.27)) hide)) (pin "1") (pin "2"))

 (symbol (lib_id "power:GND") (at 57.15 43.18 0) (unit 1) (in_bom yes) (on_board yes) (dnp no) (fields_autoplaced)
  (property "Reference" "#PWR018" (at 57.15 49.53 0) (effects (font (size 1.27 1.27)) hide))
  (property "Value" "GND" (at 57.15 48.26 0) (effects (font (size 1.27 1.27))))
  (property "Footprint" "" (at 57.15 43.18 0) (effects (font (size 1.27 1.27)) hide))
  (property "Datasheet" "" (at 57.15 43.18 0) (effects (font (size 1.27 1.27)) hide)) (pin "1"))

 (symbol (lib_id "Sensor_Optical:BPW82") (at 69.85 118.11 0) (unit 1) (in_bom yes) (on_board yes) (dnp no) (fields_autoplaced)
  (property "Reference" "D3" (at 68.9229 110.49 0) (effects (font (size 1.27 1.27))))
  (property "Value" "PD49pi" (at 68.9229 113.03 0) (effects (font (size 1.27 1.27))))
  (property "Footprint" "OptoDevice:Osram_BPW82" (at 69.85 113.665 0) (effects (font (size 1.27 1.27)) hide))
  (property "Datasheet" "http://www.vishay.com/docs/81529/bpw82.pdf" (at 68.58 118.11 0) (effects (font (size 1.27 1.27)) hide)) (pin "2") (pin "1"))

 (symbol (lib_id "Device:C") (at 146.05 101.6 0) (unit 1) (in_bom yes) (on_board yes) (dnp no) (fields_autoplaced)
  (property "Reference" "C9" (at 149.86 100.33 0) (effects (font (size 1.27 1.27)) (justify left)))
  (property "Value" "C" (at 149.86 102.87 0) (effects (font (size 1.27 1.27)) (justify left)))
  (property "Footprint" "" (at 147.0152 105.41 0) (effects (font (size 1.27 1.27)) hide))
  (property "Datasheet" "~" (at 146.05 101.6 0) (effects (font (size 1.27 1.27)) hide)) (pin "2") (pin "1"))

 (symbol (lib_id "Device:R_Potentiometer") (at 110.49 55.88 0) (unit 1) (in_bom yes) (on_board yes) (dnp no) (fields_autoplaced)
  (property "Reference" "RV1" (at 107.95 54.61 0) (effects (font (size 1.27 1.27)) (justify right)))
  (property "Value" "5M Ohms" (at 107.95 57.15 0) (effects (font (size 1.27 1.27)) (justify right)))
  (property "Footprint" "" (at 110.49 55.88 0) (effects (font (size 1.27 1.27)) hide))
  (property "Datasheet" "~" (at 110.49 55.88 0) (effects (font (size 1.27 1.27)) hide)) (pin "2") (pin "1") (pin "3"))

 (symbol (lib_id "Regulator_Linear:L78L05_TO92") (at 57.15 35.56 0) (unit 1) (in_bom yes) (on_board yes) (dnp no) (fields_autoplaced)
  (property "Reference" "U2" (at 57.15 29.21 0) (effects (font (size 1.27 1.27))))
  (property "Value" "L78L05_TO92" (at 57.15 31.75 0) (effects (font (size 1.27 1.27))))
  (property "Footprint" "Package_TO_SOT_THT:TO-92_Inline" (at 57.15 29.845 0) (effects (font (size 1.27 1.27) italic) hide))
  (property "Datasheet" "http://www.st.com/content/ccc/resource/technical/document/datasheet/15/55/e5/aa/23/5b/43/fd/CD00000446.pdf/files/CD00000446.pdf/jcr:content/translations/en.CD00000446.pdf" (at 57.15 36.83 0) (effects (font (size 1.27 1.27)) hide)) (pin "3") (pin "2") (pin "1"))

 (symbol (lib_id "Device:C") (at 69.85 39.37 0) (unit 1) (in_bom yes) (on_board yes) (dnp no) (fields_autoplaced)
  (property "Reference" "C2" (at 73.66 38.1 0) (effects (font (size 1.27 1.27)) (justify left)))
  (property "Value" "C" (at 73.66 40.64 0) (effects (font (size 1.27 1.27)) (justify left)))
  (property "Footprint" "" (at 70.8152 43.18 0) (effects (font (size 1.27 1.27)) hide))
  (property "Datasheet" "~" (at 69.85 39.37 0) (effects (font (size 1.27 1.27)) hide)) (pin "2") (pin "1"))

 (symbol (lib_id "Connector:Conn_01x02_Pin") (at 209.55 114.3 0) (mirror y) (unit 1) (in_bom yes) (on_board yes) (dnp no)
  (property "Reference" "J3" (at 208.915 109.22 0) (effects (font (size 1.27 1.27))))
  (property "Value" "Conn_01x02_Pin" (at 208.915 111.76 0) (effects (font (size 1.27 1.27))))
  (property "Footprint" "" (at 209.55 114.3 0) (effects (font (size 1.27 1.27)) hide))
  (property "Datasheet" "~" (at 209.55 114.3 0) (effects (font (size 1.27 1.27)) hide)) (pin "2") (pin "1"))

 (symbol (lib_id "Device:R_US") (at 114.3 85.09 270) (unit 1) (in_bom yes) (on_board yes) (dnp no) (fields_autoplaced)
  (property "Reference" "R4" (at 114.3 78.74 90) (effects (font (size 1.27 1.27))))
  (property "Value" "1G" (at 114.3 81.28 90) (effects (font (size 1.27 1.27))))
  (property "Footprint" "" (at 114.046 86.106 90) (effects (font (size 1.27 1.27)) hide))
  (property "Datasheet" "~" (at 114.3 85.09 0) (effects (font (size 1.27 1.27)) hide)) (pin "1") (pin "2"))

 (symbol (lib_id "Device:C") (at 99.06 116.84 270) (unit 1) (in_bom yes) (on_board yes) (dnp no) (fields_autoplaced)
  (property "Reference" "C6" (at 99.06 109.22 90) (effects (font (size 1.27 1.27))))
  (property "Value" ".1uF" (at 99.06 111.76 90) (effects (font (size 1.27 1.27))))
  (property "Footprint" "" (at 95.25 117.8052 0) (effects (font (size 1.27 1.27)) hide))
  (property "Datasheet" "~" (at 99.06 116.84 0) (effects (font (size 1.27 1.27)) hide)) (pin "2") (pin "1"))

 (symbol (lib_id "power:GND") (at 146.05 105.41 0) (unit 1) (in_bom yes) (on_board yes) (dnp no) (fields_autoplaced)
  (property "Reference" "#PWR014" (at 146.05 111.76 0) (effects (font (size 1.27 1.27)) hide))
  (property "Value" "GND" (at 146.05 110.49 0) (effects (font (size 1.27 1.27))))
  (property "Footprint" "" (at 146.05 105.41 0) (effects (font (size 1.27 1.27)) hide))
  (property "Datasheet" "" (at 146.05 105.41 0) (effects (font (size 1.27 1.27)) hide)) (pin "1"))

 (symbol (lib_id "power:GND") (at 69.85 43.18 0) (unit 1) (in_bom yes) (on_board yes) (dnp no) (fields_autoplaced)
  (property "Reference" "#PWR04" (at 69.85 49.53 0) (effects (font (size 1.27 1.27)) hide))
  (property "Value" "GND" (at 69.85 48.26 0) (effects (font (size 1.27 1.27))))
  (property "Footprint" "" (at 69.85 43.18 0) (effects (font (size 1.27 1.27)) hide))
  (property "Datasheet" "" (at 69.85 43.18 0) (effects (font (size 1.27 1.27)) hide)) (pin "1"))

 (symbol (lib_id "Device:R_US") (at 114.3 97.79 0) (unit 1) (in_bom yes) (on_board yes) (dnp no) (fields_autoplaced)
  (property "Reference" "R7" (at 116.84 96.52 0) (effects (font (size 1.27 1.27)) (justify left)))
  (property "Value" "10K" (at 116.84 99.06 0) (effects (font (size 1.27 1.27)) (justify left)))
  (property "Footprint" "" (at 115.316 98.044 90) (effects (font (size 1.27 1.27)) hide))
  (property "Datasheet" "~" (at 114.3 97.79 0) (effects (font (size 1.27 1.27)) hide)) (pin "1") (pin "2"))

 (symbol (lib_id "power:VCC") (at 111.76 93.98 0) (unit 1) (in_bom yes) (on_board yes) (dnp no) (fields_autoplaced)
  (property "Reference" "#PWR012" (at 111.76 97.79 0) (effects (font (size 1.27 1.27)) hide))
  (property "Value" "VCC" (at 111.76 88.9 0) (effects (font (size 1.27 1.27))))
  (property "Footprint" "" (at 111.76 93.98 0) (effects (font (size 1.27 1.27)) hide))
  (property "Datasheet" "" (at 111.76 93.98 0) (effects (font (size 1.27 1.27)) hide)) (pin "1"))

 (symbol (lib_id "Device:C") (at 124.46 73.66 90) (unit 1) (in_bom yes) (on_board yes) (dnp no) (fields_autoplaced)
  (property "Reference" "C4" (at 124.46 66.04 90) (effects (font (size 1.27 1.27))))
  (property "Value" "Empty" (at 124.46 68.58 90) (effects (font (size 1.27 1.27))))
  (property "Footprint" "" (at 128.27 72.6948 0) (effects (font (size 1.27 1.27)) hide))
  (property "Datasheet" "~" (at 124.46 73.66 0) (effects (font (size 1.27 1.27)) hide)) (pin "2") (pin "1"))

 (symbol (lib_id "Connector:Conn_01x02_Pin") (at 85.09 116.84 0) (unit 1) (in_bom yes) (on_board yes) (dnp no) (fields_autoplaced)
  (property "Reference" "J2" (at 85.725 111.76 0) (effects (font (size 1.27 1.27))))
  (property "Value" "Conn_01x02_Pin" (at 85.725 114.3 0) (effects (font (size 1.27 1.27))))
  (property "Footprint" "" (at 85.09 116.84 0) (effects (font (size 1.27 1.27)) hide))
  (property "Datasheet" "~" (at 85.09 116.84 0) (effects (font (size 1.27 1.27)) hide)) (pin "1") (pin "2"))

 (symbol (lib_id "power:VCC") (at 142.24 97.79 0) (unit 1) (in_bom yes) (on_board yes) (dnp no) (fields_autoplaced)
  (property "Reference" "#PWR013" (at 142.24 101.6 0) (effects (font (size 1.27 1.27)) hide))
  (property "Value" "VCC" (at 142.24 92.71 0) (effects (font (size 1.27 1.27))))
  (property "Footprint" "" (at 142.24 97.79 0) (effects (font (size 1.27 1.27)) hide))
  (property "Datasheet" "" (at 142.24 97.79 0) (effects (font (size 1.27 1.27)) hide)) (pin "1"))

 (symbol (lib_id "Device:C") (at 168.91 114.3 270) (unit 1) (in_bom yes) (on_board yes) (dnp no) (fields_autoplaced)
  (property "Reference" "C7" (at 168.91 106.68 90) (effects (font (size 1.27 1.27))))
  (property "Value" ".1uF" (at 168.91 109.22 90) (effects (font (size 1.27 1.27))))
  (property "Footprint" "" (at 165.1 115.2652 0) (effects (font (size 1.27 1.27)) hide))
  (property "Datasheet" "~" (at 168.91 114.3 0) (effects (font (size 1.27 1.27)) hide)) (pin "2") (pin "1"))

 (symbol (lib_id "power:GND") (at 204.47 116.84 0) (unit 1) (in_bom yes) (on_board yes) (dnp no) (fields_autoplaced)
  (property "Reference" "#PWR010" (at 204.47 123.19 0) (effects (font (size 1.27 1.27)) hide))
  (property "Value" "GND" (at 204.47 121.92 0) (effects (font (size 1.27 1.27))))
  (property "Footprint" "" (at 204.47 116.84 0) (effects (font (size 1.27 1.27)) hide))
  (property "Datasheet" "" (at 204.47 116.84 0) (effects (font (size 1.27 1.27)) hide)) (pin "1"))

 (symbol (lib_id "power:GND") (at 142.24 121.92 0) (unit 1) (in_bom yes) (on_board yes) (dnp no) (fields_autoplaced)
  (property "Reference" "#PWR08" (at 142.24 128.27 0) (effects (font (size 1.27 1.27)) hide))
  (property "Value" "GND" (at 142.24 127 0) (effects (font (size 1.27 1.27))))
  (property "Footprint" "" (at 142.24 121.92 0) (effects (font (size 1.27 1.27)) hide))
  (property "Datasheet" "" (at 142.24 121.92 0) (effects (font (size 1.27 1.27)) hide)) (pin "1"))

 (symbol (lib_id "power:GND") (at 30.48 38.1 0) (unit 1) (in_bom yes) (on_board yes) (dnp no) (fields_autoplaced)
  (property "Reference" "#PWR01" (at 30.48 44.45 0) (effects (font (size 1.27 1.27)) hide))
  (property "Value" "GND" (at 30.48 43.18 0) (effects (font (size 1.27 1.27))))
  (property "Footprint" "" (at 30.48 38.1 0) (effects (font (size 1.27 1.27)) hide))
  (property "Datasheet" "" (at 30.48 38.1 0) (effects (font (size 1.27 1.27)) hide)) (pin "1"))

 (symbol (lib_id "Switch:SW_DIP_x03") (at 149.86 82.55 0) (unit 1) (in_bom yes) (on_board yes) (dnp no) (fields_autoplaced)
  (property "Reference" "SW1" (at 149.86 72.39 0) (effects (font (size 1.27 1.27))))
  (property "Value" "SW_DIP_x03" (at 149.86 74.93 0) (effects (font (size 1.27 1.27))))
  (property "Footprint" "" (at 149.86 85.09 0) (effects (font (size 1.27 1.27)) hide))
  (property "Datasheet" "~" (at 149.86 85.09 0) (effects (font (size 1.27 1.27)) hide)) (pin "3") (pin "4") (pin "5") (pin "2") (pin "6") (pin "1"))

 (sheet_instances (path "" (page "1"))))
